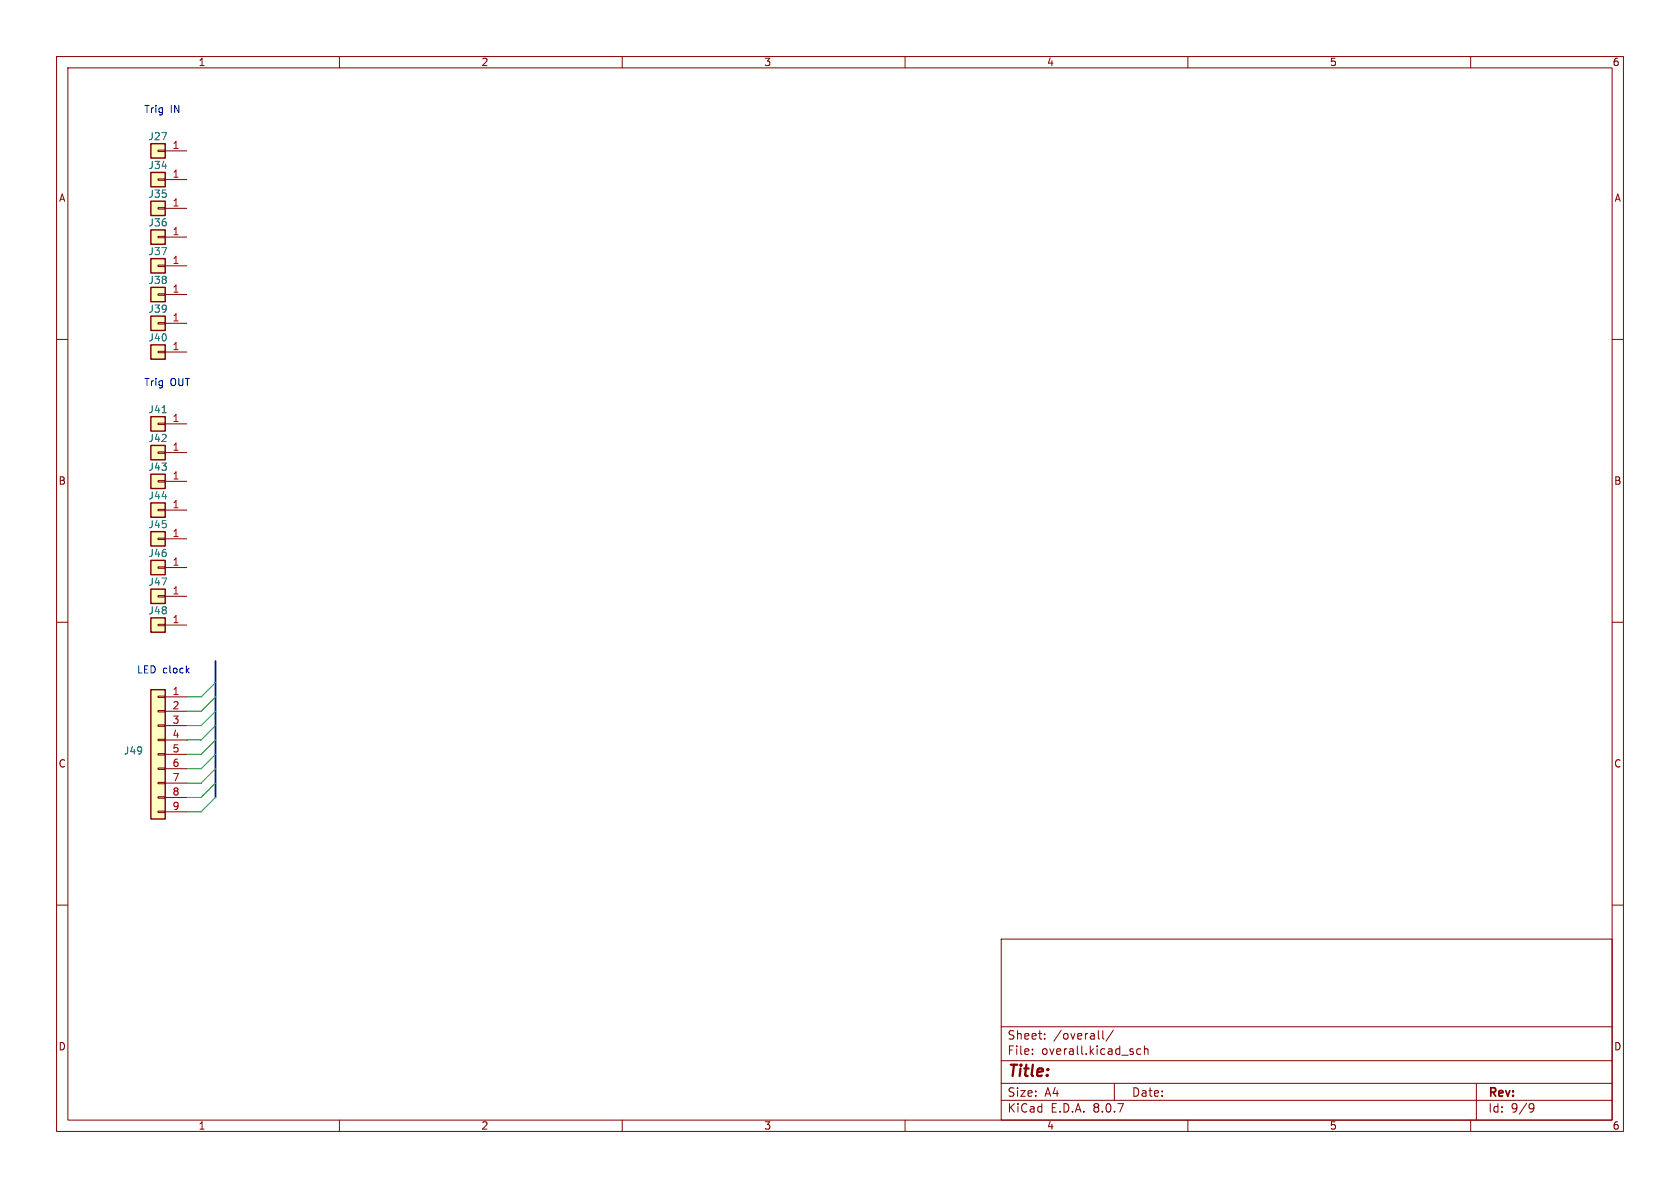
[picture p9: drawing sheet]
<svg xmlns="http://www.w3.org/2000/svg" width="297mm" height="210mm" viewBox="0 0 297 210" stroke-linecap="round" stroke-linejoin="round" font-family="sans-serif">
<g fill="none" stroke="#840000" stroke-width=".18">
<path d="M10 10h277v190h-277zM12 12h273v186h-273zM60 10v2M110 10v2M160 10v2M210 10v2M260 10v2M10 60h2M285 60h2M10 110h2M285 110h2M10 160h2"/>
<path d="M177 166h108v32h-108zM285 160h2M60 198v2M110 198v2M160 198v2M177 194.5h108M177 191.5h108M177 187.5h108M177 181.5h108M182.5 186.3v.1M182.5 185.5v.1M184.7 183.6v.1"/>
<path d="M184.7 182.8v.1M194.2 183.6l.2 .1M195 182.2v1.3l.2 .2M196.8 182.1l-1.3 2M197 191.5v3M201.7 185.5l-.5-.1-.2 .3v.4l.1 .2h.6M202.3 185.5l.2-.1 .4 .1 .1 .9M202.3 184.9v1.5M210 198v2M260 198v2M261 191.5v6.5M270.6 195.1l.5 .1a.99 .99 0 0 1-.4 1.4h-.2"/>
<path d="M271.2 195.7l-.3 .3h-.3"/>
</g>
<path d="M26.7 73.7h2.5v2.5h-2.5z" fill="#ffffc2"/>
<path d="M27.9 74.8h1.3v.3h-1.3zM29.2 74.9h3.8" fill="none" stroke="#840000" stroke-width=".18"/>
<path d="M26.7 73.7h2.5v2.5h-2.5z" fill="none" stroke="#840000" stroke-width=".25"/>
<path d="M28.7 73h.7" fill="none" stroke="#006464" stroke-width=".18"/>
<path d="M26.7 45.7h2.5v2.6h-2.5z" fill="#ffffc2"/>
<path d="M27.9 46.9h1.3v.2h-1.3zM29.2 47h3.8" fill="none" stroke="#840000" stroke-width=".18"/>
<path d="M26.7 45.7h2.5v2.6h-2.5z" fill="none" stroke="#840000" stroke-width=".25"/>
<path d="M26.7 61h2.5v2.5h-2.5z" fill="#ffffc2"/>
<path d="M27.9 62.1h1.3v.3h-1.3zM29.2 62.2h3.8" fill="none" stroke="#840000" stroke-width=".18"/>
<path d="M26.7 61h2.5v2.5h-2.5z" fill="none" stroke="#840000" stroke-width=".25"/>
<path d="M26.7 55.9h2.5v2.5h-2.5z" fill="#ffffc2"/>
<path d="M27.9 57h1.3v.3h-1.3zM29.2 57.2h3.8" fill="none" stroke="#840000" stroke-width=".18"/>
<path d="M26.7 55.9h2.5v2.5h-2.5z" fill="none" stroke="#840000" stroke-width=".25"/>
<path d="M26.7 50.8h2.5v2.5h-2.5z" fill="#ffffc2"/>
<path d="M27.9 51.9h1.3v.3h-1.3zM29.2 52.1h3.8" fill="none" stroke="#840000" stroke-width=".18"/>
<path d="M26.7 50.8h2.5v2.5h-2.5z" fill="none" stroke="#840000" stroke-width=".25"/>
<path d="M26.7 121.9h2.5v22.9h-2.5z" fill="#ffffc2"/>
<g fill="none" stroke="#840000" stroke-width=".18">
<path d="M27.9 138.3h1.3v.3h-1.3zM27.9 135.8h1.3v.2h-1.3zM27.9 133.2h1.3v.3h-1.3zM27.9 130.7h1.3v.2h-1.3zM27.9 128.1h1.3v.3h-1.3zM27.9 125.6h1.3v.3h-1.3zM27.9 123.1h1.3v.2h-1.3zM29.2 123.2h3.8M29.2 125.7h3.8M29.2 128.3h3.8M29.2 130.8h3.8M29.2 133.4h3.8"/>
<path d="M29.2 135.9h3.8M29.2 138.4h3.8M27.9 143.4h1.3v.2h-1.3zM27.9 140.8h1.3v.3h-1.3zM29.2 141h3.8M29.2 143.5h3.8"/>
</g>
<path d="M26.7 121.9h2.5v22.9h-2.5z" fill="none" stroke="#840000" stroke-width=".25"/>
<path d="M26.7 40.6h2.5v2.6h-2.5z" fill="#ffffc2"/>
<path d="M27.9 41.8h1.3v.2h-1.3zM29.2 41.9h3.8" fill="none" stroke="#840000" stroke-width=".18"/>
<path d="M26.7 40.6h2.5v2.6h-2.5z" fill="none" stroke="#840000" stroke-width=".25"/>
<path d="M26.7 30.5h2.5v2.5h-2.5z" fill="#ffffc2"/>
<path d="M27.9 31.6h1.3v.3h-1.3zM29.2 31.8h3.8" fill="none" stroke="#840000" stroke-width=".18"/>
<path d="M26.7 30.5h2.5v2.5h-2.5z" fill="none" stroke="#840000" stroke-width=".25"/>
<path d="M26.7 35.6h2.5v2.5h-2.5z" fill="#ffffc2"/>
<path d="M27.9 36.7h1.3v.3h-1.3zM29.2 36.8h3.8" fill="none" stroke="#840000" stroke-width=".18"/>
<path d="M26.7 35.6h2.5v2.5h-2.5z" fill="none" stroke="#840000" stroke-width=".25"/>
<path d="M26.7 25.4h2.5v2.5h-2.5z" fill="#ffffc2"/>
<path d="M27.9 26.5h1.3v.3h-1.3zM29.2 26.7h3.8" fill="none" stroke="#840000" stroke-width=".18"/>
<path d="M26.7 25.4h2.5v2.5h-2.5z" fill="none" stroke="#840000" stroke-width=".25"/>
<path d="M26.7 94h2.5v2.5h-2.5z" fill="#ffffc2"/>
<path d="M27.9 95.1h1.3v.3h-1.3zM29.2 95.3h3.8" fill="none" stroke="#840000" stroke-width=".18"/>
<path d="M26.7 94h2.5v2.5h-2.5z" fill="none" stroke="#840000" stroke-width=".25"/>
<path d="M26.7 83.8h2.5v2.6h-2.5z" fill="#ffffc2"/>
<path d="M27.9 85h1.3v.2h-1.3zM29.2 85.1h3.8" fill="none" stroke="#840000" stroke-width=".18"/>
<path d="M26.7 83.8h2.5v2.6h-2.5z" fill="none" stroke="#840000" stroke-width=".25"/>
<path d="M26.7 88.9h2.5v2.5h-2.5z" fill="#ffffc2"/>
<path d="M27.9 90h1.3v.3h-1.3zM29.2 90.2h3.8" fill="none" stroke="#840000" stroke-width=".18"/>
<path d="M26.7 88.9h2.5v2.5h-2.5z" fill="none" stroke="#840000" stroke-width=".25"/>
<path d="M26.7 99.1h2.5v2.5h-2.5z" fill="#ffffc2"/>
<path d="M27.9 100.2h1.3v.3h-1.3zM29.2 100.3h3.8" fill="none" stroke="#840000" stroke-width=".18"/>
<path d="M26.7 99.1h2.5v2.5h-2.5z" fill="none" stroke="#840000" stroke-width=".25"/>
<path d="M26.7 109.2h2.5v2.6h-2.5z" fill="#ffffc2"/>
<path d="M27.9 110.4h1.3v.2h-1.3zM29.2 110.5h3.8" fill="none" stroke="#840000" stroke-width=".18"/>
<path d="M26.7 109.2h2.5v2.6h-2.5z" fill="none" stroke="#840000" stroke-width=".25"/>
<path d="M26.7 104.1h2.5v2.6h-2.5z" fill="#ffffc2"/>
<path d="M27.9 105.3h1.3v.2h-1.3zM29.2 105.4h3.8" fill="none" stroke="#840000" stroke-width=".18"/>
<path d="M26.7 104.1h2.5v2.6h-2.5z" fill="none" stroke="#840000" stroke-width=".25"/>
<path d="M26.7 78.7h2.5v2.6h-2.5z" fill="#ffffc2"/>
<path d="M27.9 79.9h1.3v.2h-1.3zM29.2 80h3.8" fill="none" stroke="#840000" stroke-width=".18"/>
<path d="M26.7 78.7h2.5v2.6h-2.5z" fill="none" stroke="#840000" stroke-width=".25"/>
<path d="M33.1 118.5l.3 .5M33.4 118.1l-.5 .5" fill="none" stroke="#0000c2" stroke-width=".18"/>
<path d="M38.1 116.8v24.2" fill="none" stroke="#000084" stroke-width=".3"/>
<path d="M38.1 120.7l-2.5 2.5h-2.6M38.1 125.7l-2.5 2.6h-2.6M38.1 128.3l-2.5 2.5h-2.6M38.1 123.2l-2.5 2.5h-2.6M38.1 138.4l-2.5 2.6h-2.6M38.1 133.4l-2.5 2.5h-2.6M38.1 130.8l-2.5 2.6h-2.6M38.1 135.9l-2.5 2.5h-2.6M38.1 141l-2.5 2.5h-2.6" fill="none" stroke="#009600" stroke-width=".18"/>
<text font-size="2.8" fill="#840000" x="178" y="190.9">Title:</text>
<g font-size="2.1" fill="#840000">
<text x="178" y="184">Sheet:</text>
<text x="186.2" y="184">/overall/</text>
<text x="178" y="186.7">File:</text>
<text x="184.1" y="186.7">overall.kicad_sch</text>
<text x="178" y="196.9">KiCad</text>
<text x="178" y="194.1">Size:</text>
<text x="184.7" y="194.1">A4</text>
<text x="185.7" y="196.9">E.D.A.</text>
<text x="193.3" y="196.9">8.0.7</text>
<text x="200" y="194.1">Date:</text>
<text x="263" y="194.3">Rev:</text>
<text x="263" y="196.9">Id:</text>
<text x="267.1" y="196.9">9/9</text>
</g>
<g font-size="1.8" fill="#840000">
<text x="35" y="11.9">1</text>
<text x="85" y="11.9">2</text>
<text x="135" y="11.9">3</text>
<text x="185" y="11.9">4</text>
<text x="235" y="11.9">5</text>
<text x="285" y="11.9">6</text>
<text x="10.3" y="35.9">A</text>
<text x="285.3" y="35.9">A</text>
<text x="10.3" y="85.9">B</text>
<text x="285.3" y="85.9">B</text>
<text x="10.3" y="135.9">C</text>
<text x="285.3" y="135.9">C</text>
<text x="10.3" y="185.9">D</text>
<text x="285.3" y="185.9">D</text>
<text x="35" y="199.9">1</text>
<text x="85" y="199.9">2</text>
<text x="135" y="199.9">3</text>
<text x="185" y="199.9">4</text>
<text x="235" y="199.9">5</text>
<text x="285" y="199.9">6</text>
</g>
<g font-size="1.8" fill="#0000c2">
<text x="25.4" y="20.1">Trig</text>
<text x="30.1" y="20.1">IN</text>
<text x="25.4" y="68.3">Trig</text>
<text x="30.1" y="68.3">OUT</text>
<text x="24.1" y="119.1">LED clock</text>
</g>
<g font-size="1.8" fill="#006464">
<text x="26.1" y="25">J27</text>
<text x="26.1" y="30.1">J34</text>
<text x="26.1" y="35.2">J35</text>
<text x="26.1" y="40.2">J36</text>
<text x="26.1" y="45.3">J37</text>
<text x="26.1" y="50.4">J38</text>
<text x="26.1" y="55.5">J39</text>
<text x="26.1" y="60.6">J40</text>
<text x="26.1" y="73.3">J41</text>
<text x="26.1" y="83.4">J43</text>
<text x="26.1" y="78.3">J42</text>
<text x="26.1" y="88.5">J44</text>
<text x="26.1" y="93.6">J45</text>
<text x="26.1" y="98.7">J46</text>
<text x="26.1" y="103.7">J47</text>
<text x="26.1" y="108.8">J48</text>
<text x="21.8" y="133.6">J49</text>
</g>
<g font-size="1.8" fill="#a90000">
<text x="30.4" y="26.4">1</text>
<text x="30.4" y="31.5">1</text>
<text x="30.4" y="41.7">1</text>
<text x="30.4" y="36.6">1</text>
<text x="30.4" y="46.7">1</text>
<text x="30.4" y="51.8">1</text>
<text x="30.4" y="56.9">1</text>
<text x="30.4" y="62">1</text>
<text x="30.4" y="74.7">1</text>
<text x="30.4" y="79.8">1</text>
<text x="30.4" y="84.8">1</text>
<text x="30.4" y="89.9">1</text>
<text x="30.4" y="95">1</text>
<text x="30.4" y="100.1">1</text>
<text x="30.4" y="105.2">1</text>
<text x="30.4" y="110.2">1</text>
<text x="30.4" y="122.9">1</text>
<text x="30.4" y="125.5">2</text>
<text x="30.4" y="128">3</text>
<text x="30.4" y="130.6">4</text>
<text x="30.4" y="133.1">5</text>
<text x="30.4" y="135.6">6</text>
<text x="30.4" y="138.2">7</text>
<text x="30.4" y="140.7">8</text>
<text x="30.4" y="143.3">9</text>
</g>
</svg>
